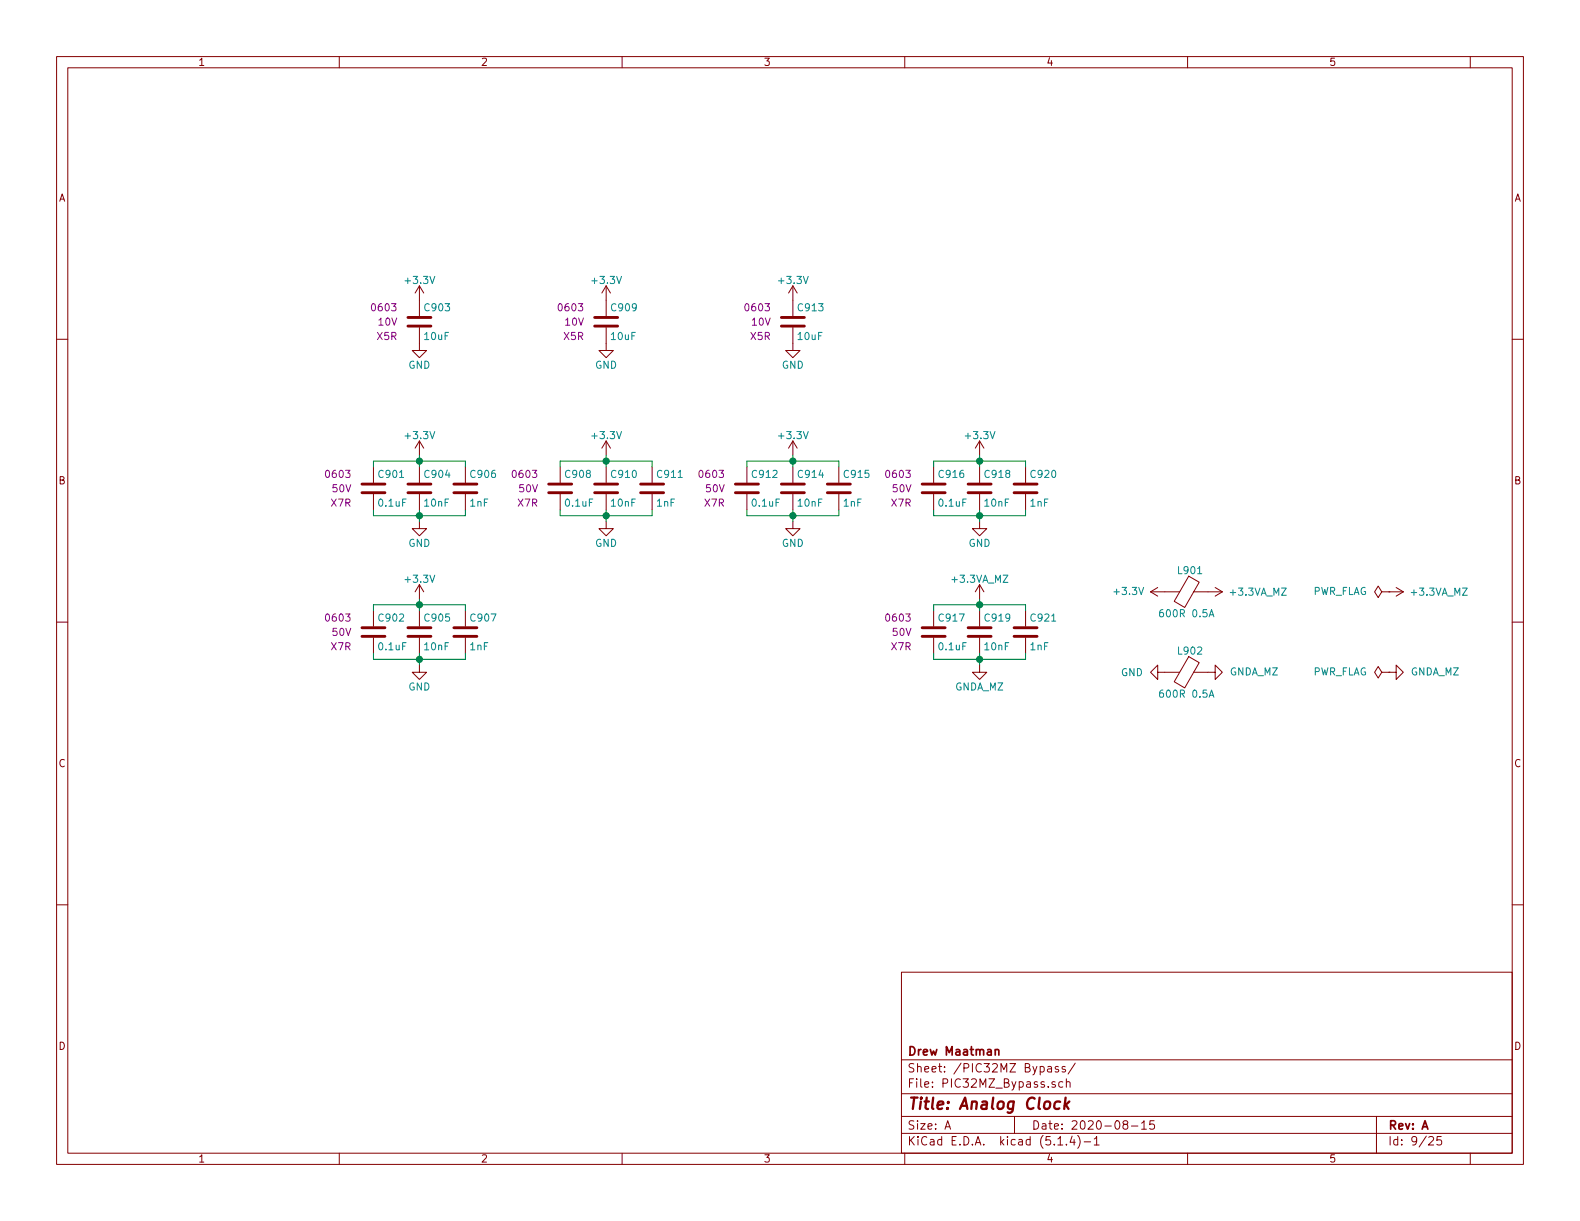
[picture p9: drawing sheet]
<svg xmlns="http://www.w3.org/2000/svg" width="279mm" height="216mm" viewBox="0 0 279 216" stroke-linecap="round" stroke-linejoin="round" font-family="sans-serif">
<g fill="none" stroke="#840000" stroke-width=".18">
<path d="M10 10h259.4v195.9h-259.4zM12 12h255.4v191.9h-255.4zM60 10v2M110 10v2M160 10v2M210 10v2M260 10v2M10 60h2M74.2 57.9v4.1h1.2l-1.2 1.2-1.3-1.2h1.3M74.2 50.5v5.4M74.2 50.5l-.8 1.3M74.2 50.5l.7 1.3"/>
<path d="M107.2 57.9v4.1h1.3l-1.3 1.2-1.3-1.2h1.3M107.2 50.5v5.4M107.2 50.5l-.8 1.3M107.2 50.5l.7 1.3M140.2 57.9v4.1h1.3l-1.3 1.2-1.3-1.2h1.3M140.2 50.5v5.4M140.2 50.5l-.8 1.3M140.2 50.5l.8 1.3M267.4 60h2M74.2 78v2.5M74.2 78l-.8 1.2M74.2 78l.7 1.2"/>
<path d="M107.2 78v2.5M107.2 78l-.8 1.2M107.2 78l.7 1.2M140.2 78v2.5M140.2 78l-.8 1.2M140.2 78l.8 1.2M173.2 78v2.5M173.2 78l-.7 1.2M173.2 78l.8 1.2M66 82.6v2.7M66 87.4v2.8M74.2 92.2v1.3h1.2l-1.2 1.2-1.3-1.2h1.3"/>
<path d="M74.2 82.6v2.7M74.2 87.4v2.8M82.3 82.6v2.7M82.3 87.4v2.8M99.1 82.6v2.7M99.1 87.4v2.8M107.2 92.2v1.3h1.3l-1.3 1.2-1.3-1.2h1.3M107.2 82.6v2.7M107.2 87.4v2.8M115.3 82.6v2.7M115.3 87.4v2.8M132.1 82.6v2.7"/>
<path d="M132.1 87.4v2.8M140.2 92.2v1.3h1.3l-1.3 1.2-1.3-1.2h1.3M140.2 82.6v2.7M140.2 87.4v2.8M148.3 82.6v2.7M148.3 87.4v2.8M165.1 82.6v2.7M165.1 87.4v2.8M173.2 92.2v1.3h1.3l-1.3 1.2-1.2-1.2h1.2M173.2 82.6v2.7M173.2 87.4v2.8M181.4 82.6v2.7"/>
<path d="M181.4 87.4v2.8M10 110h2M66 108v2.7M66 112.8v2.8M74.2 117.6v1.3h1.2l-1.2 1.2-1.3-1.2h1.3M74.2 103.4v2.5M74.2 108v2.7M74.2 112.8v2.8M74.2 103.4l-.8 1.2M74.2 103.4l.7 1.2M82.3 108v2.7M82.3 112.8v2.8"/>
<path d="M165.1 108v2.7M165.1 112.8v2.8M173.2 117.6v1.3h1.3l-1.3 1.2-1.2-1.2h1.2M173.2 103.4v2.5M173.2 108v2.7M173.2 112.8v2.8M173.2 103.4l-.7 1.2M173.2 103.4l.8 1.2M181.4 108v2.7M181.4 112.8v2.8M203.5 104.6h5.1M203.5 104.6l1.2 .8"/>
<path d="M204.7 118.9v-1.3l-1.2 1.3 1.2 1.2v-1.2h3.9M204.7 103.9l-1.2 .7M210.2 116.1l1.9 1.1-2.6 4.4-1.9-1.1zM210.2 101.9l1.9 1-2.6 4.5-1.9-1.1zM211.1 118.9h3.8v-1.3l1.3 1.3-1.3 1.2v-1.2M211.1 104.6h5.1M214.9 103.9l1.3 .7M216.2 104.6l-1.3 .8M244.3 118.9l-.6-1-.6 1 .6 1 .6-1h1.3M244.3 104.6l-.6-1-.6 1 .6 1.1 .6-1.1h1.3M245.6 118.9h1.3v-1.3l1.3 1.3-1.3 1.2v-1.2M245.6 118.9h.1"/>
<path d="M245.6 104.6h.1M245.6 104.6h2.6M246.9 103.9l1.3 .7M248.2 104.6l-1.3 .8M267.4 110h2M10 160h2M267.4 160h2M159.4 171.9h108v32h-108zM159.4 197.4h108M159.4 193.4h108M159.4 187.4h108M167.1 199.7l.5-1.5 .5 1.5"/>
<path d="M167.2 199.2h.8M179.4 197.4v3M185.3 188.6h.6l.1 1M186 188.9l-.6 .1-.2 .2 .2 .4 .6-.1M186.6 191.3a.37 .37 0 0 0-.6 .2l.1 .2 .5 .1 .1 .2-.3 .3-.4-.1M187.1 188.6h-.3l-.2 .2 .1 .2 .4 .1v.4h-.5M187.9 191.3h-.4l-.3 .2 .1 .6 .2 .2 .4-.1M188.4 188.6h-.4l-.2 .2 .1 .2 .5 .1v.4h-.6M188.6 191.4v-.1a.37 .37 0 0 1 .6 .2v.8M188.6 190.8v1.5M190.1 188l-1.2 1.9M198.9 198.8l-.3-.3 .1-.2a.48 .48 0 0 1 .6-.1l.1 .3-.1 .3-.6 .1a.48 .48 0 0 0 0 .6l.2 .2 .5-.2v-.4l-.2-.3"/>
<path d="M200.1 199.1h1.1M201.9 198.6l.4-.4v1.5M201.9 199.7h.8M204.1 198.2h-.7l-.1 .7 .2-.1h.5l.2 .2-.1 .5-.2 .2-.6-.2M243.4 197.4v6.5M60 203.9v2M110 203.9v2M159.4 200.4h108M160 203.9v2M187.1 202.5h.8M188.6 202.3v.2M189.6 200.9l-.4 1.1h.9"/>
<path d="M189.9 201.5v1M190.6 200.8a1.71 1.71 0 0 1 0 2.2M191.7 201.9h1.2M193.5 201.4l.4-.4v1.5M193.5 202.5h.9M210 203.9v2M252.7 201.1l.2-.1h.3l.3 .4-.9 1.1h.9M254.9 201h-.7l-.1 .7 .2-.2 .5 .1 .1 .2v.5l-.2 .2-.6-.2M260 203.9v2"/>
</g>
<path d="M187.5 194.8a.68 .68 0 0 0-1 .3l-.1 .6 .2 .3 .1 .1 .6-.1M188.4 194.1l-.2 2M188.5 195.3l.5 .8M189.1 194.8l-.8 .7" fill="none" stroke="#840000" stroke-width=".41"/>
<path d="M176 185.7l.2-.1h.4v1M176 185.6v1" fill="none" stroke="#840000" stroke-width=".3"/>
<g fill="none" stroke="#840000" stroke-width=".51">
<path d="M72.1 57.7h4.1M72.1 56.1h4.1M105.2 57.7h4M105.2 56.1h4M138.2 57.7h4M138.2 56.1h4M64 87.1h4.1M64 85.6h4.1M72.1 87.1h4.1M72.1 85.6h4.1M80.3 87.1h4M80.3 85.6h4"/>
<path d="M97 87.1h4.1M97 85.6h4.1M105.2 87.1h4M105.2 85.6h4M113.3 87.1h4M113.3 85.6h4M130 87.1h4.1M130 85.6h4.1M138.2 87.1h4M138.2 85.6h4M146.3 87.1h4.1M146.3 85.6h4.1"/>
<path d="M163.1 87.1h4M163.1 85.6h4M171.2 87.1h4.1M171.2 85.6h4.1M179.3 87.1h4.1M179.3 85.6h4.1M64 112.5h4.1M64 111h4.1M72.1 112.5h4.1M72.1 111h4.1M80.3 112.5h4M80.3 111h4"/>
<path d="M163.1 112.5h4M163.1 111h4M171.2 112.5h4.1M171.2 111h4.1M179.3 112.5h4.1M179.3 111h4.1"/>
</g>
<path d="M213.8 109.1l.4-1.3 .5 1.3M213.8 123.3l.4-1.3 .5 1.3" fill="none" stroke="#008484" stroke-width=".18"/>
<g fill="none" stroke="#008400" stroke-width=".18">
<path d="M66 82.6v-1.1h16.3v1.1M66 90.2v1h16.3v-1M74.2 80.5v2.1M74.2 90.2v2M99.1 82.6v-1.1h16.2v1.1M99.1 90.2v1h16.2v-1M107.2 80.5v2.1M107.2 90.2v2M132.1 82.6v-1.1h16.2v1.1M132.1 90.2v1h16.2v-1M140.2 80.5v2.1M140.2 90.2v2"/>
<path d="M165.1 82.6v-1.1h16.3v1.1M165.1 90.2v1h16.3v-1M173.2 80.5v2.1M173.2 90.2v2M66 108v-1.1h16.3v1.1M66 115.6v1h16.3v-1M74.2 105.9v2.1M74.2 115.6v2M165.1 108v-1.1h16.3v1.1M165.1 115.6v1h16.3v-1M173.2 105.9v2.1M173.2 115.6v2"/>
</g>
<g fill="#008400" stroke="#008400" stroke-width=".25">
<circle cx="107.2" cy="91.2" r=".51"/>
<circle cx="173.2" cy="81.5" r=".51"/>
<circle cx="74.2" cy="106.9" r=".51"/>
<circle cx="74.2" cy="91.2" r=".51"/>
<circle cx="107.2" cy="81.5" r=".51"/>
<circle cx="140.2" cy="91.2" r=".51"/>
<circle cx="173.2" cy="106.9" r=".51"/>
<circle cx="173.2" cy="116.6" r=".51"/>
<circle cx="74.2" cy="81.5" r=".51"/>
<circle cx="173.2" cy="91.2" r=".51"/>
<circle cx="74.2" cy="116.6" r=".51"/>
<circle cx="140.2" cy="81.5" r=".51"/>
</g>
<text font-size="2.8" fill="#840000" x="160.4" y="196.2">Title: Analog Clock</text>
<g font-size="2.1" fill="#840000">
<text x="160.4" y="189.6">Sheet: /PIC32MZ Bypass/</text>
<text x="160.4" y="186.6">Drew Maatman</text>
<text x="160.4" y="192.3">File: PIC32MZ_Bypass.sch</text>
<text x="160.4" y="202.5">KiCad E.D.A. kicad (5.1.4)-1</text>
<text x="160.4" y="199.7">Size: A</text>
<text x="182.4" y="199.7">Date: 2020-08-15</text>
<text x="245.4" y="199.7">Rev: A</text>
<text x="245.4" y="202.5">Id: 9/25</text>
</g>
<g font-size="1.8" fill="#840000">
<text x="35" y="11.6">1</text>
<text x="85" y="11.6">2</text>
<text x="135" y="11.6">3</text>
<text x="185" y="11.6">4</text>
<text x="235" y="11.6">5</text>
<text x="10.4" y="35.6">A</text>
<text x="267.8" y="35.6">A</text>
<text x="10.4" y="85.6">B</text>
<text x="267.8" y="85.6">B</text>
<text x="10.4" y="135.6">C</text>
<text x="267.8" y="135.6">C</text>
<text x="10.4" y="185.6">D</text>
<text x="267.8" y="185.6">D</text>
<text x="35" y="205.5">1</text>
<text x="85" y="205.5">2</text>
<text x="135" y="205.5">3</text>
<text x="185" y="205.5">4</text>
<text x="235" y="205.5">5</text>
</g>
<g font-size="1.8" fill="#008484">
<text x="71.8" y="50.2">+3.3V</text>
<text x="104.9" y="50.2">+3.3V</text>
<text x="137.9" y="50.2">+3.3V</text>
<text x="75.2" y="55">C903</text>
<text x="108.2" y="55">C909</text>
<text x="141.2" y="55">C913</text>
<text x="72.2" y="65.2">GND</text>
<text x="75.1" y="60.1">10uF</text>
<text x="105.2" y="65.2">GND</text>
<text x="108.2" y="60.1">10uF</text>
<text x="138.3" y="65.2">GND</text>
<text x="141.2" y="60.1">10uF</text>
<text x="71.8" y="77.6">+3.3V</text>
<text x="104.9" y="77.6">+3.3V</text>
<text x="137.9" y="77.6">+3.3V</text>
<text x="170.9" y="77.6">+3.3V</text>
<text x="67.1" y="89.6">0.1uF</text>
<text x="67.1" y="84.5">C901</text>
<text x="75.1" y="89.6">10nF</text>
<text x="75.2" y="84.5">C904</text>
<text x="83.2" y="89.6">1nF</text>
<text x="83.3" y="84.5">C906</text>
<text x="100.1" y="89.6">0.1uF</text>
<text x="100.1" y="84.5">C908</text>
<text x="108.2" y="89.6">10nF</text>
<text x="108.2" y="84.5">C910</text>
<text x="116.2" y="89.6">1nF</text>
<text x="116.4" y="84.5">C911</text>
<text x="133.1" y="89.6">0.1uF</text>
<text x="133.1" y="84.5">C912</text>
<text x="141.2" y="89.6">10nF</text>
<text x="141.2" y="84.5">C914</text>
<text x="149.2" y="89.6">1nF</text>
<text x="149.4" y="84.5">C915</text>
<text x="166.1" y="89.6">0.1uF</text>
<text x="166.1" y="84.5">C916</text>
<text x="174.2" y="89.6">10nF</text>
<text x="174.3" y="84.5">C918</text>
<text x="182.2" y="89.6">1nF</text>
<text x="182.4" y="84.5">C920</text>
<text x="72.2" y="96.7">GND</text>
<text x="105.2" y="96.7">GND</text>
<text x="138.3" y="96.7">GND</text>
<text x="171.3" y="96.7">GND</text>
<text x="208.4" y="101.5">L901</text>
<text x="71.8" y="103">+3.3V</text>
<text x="168.5" y="103">+3.3VA_MZ</text>
<text x="197.2" y="105.2">+3.3V</text>
<text x="217.7" y="105.3">+3.3VA_MZ</text>
<text x="232.1" y="105.2">PWR_FLAG</text>
<text x="249.7" y="105.3">+3.3VA_MZ</text>
<text x="67.1" y="109.9">C902</text>
<text x="75.2" y="109.9">C905</text>
<text x="83.3" y="109.9">C907</text>
<text x="166.1" y="109.9">C917</text>
<text x="174.3" y="109.9">C919</text>
<text x="182.4" y="109.9">C921</text>
<text x="205.6" y="109.1">600R 0.5A</text>
<text x="67.1" y="115">0.1uF</text>
<text x="75.1" y="115">10nF</text>
<text x="83.2" y="115">1nF</text>
<text x="166.1" y="115">0.1uF</text>
<text x="174.2" y="115">10nF</text>
<text x="182.2" y="115">1nF</text>
<text x="198.2" y="119.6">GND</text>
<text x="208.4" y="115.7">L902</text>
<text x="217.4" y="119.4">GNDA_MZ</text>
<text x="232.1" y="119.4">PWR_FLAG</text>
<text x="249.4" y="119.4">GNDA_MZ</text>
<text x="72.2" y="122.1">GND</text>
<text x="168.9" y="122.1">GNDA_MZ</text>
<text x="205.6" y="123.4">600R 0.5A</text>
</g>
<g font-size="1.8" fill="#840084">
<text x="65.9" y="55">0603</text>
<text x="67" y="57.6">10V</text>
<text x="98.9" y="55">0603</text>
<text x="100" y="57.6">10V</text>
<text x="132" y="55">0603</text>
<text x="133" y="57.6">10V</text>
<text x="66.7" y="60.1">X5R</text>
<text x="99.7" y="60.1">X5R</text>
<text x="132.8" y="60.1">X5R</text>
<text x="57.8" y="84.5">0603</text>
<text x="58.6" y="89.6">X7R</text>
<text x="58.8" y="87">50V</text>
<text x="90.8" y="84.5">0603</text>
<text x="91.6" y="89.6">X7R</text>
<text x="91.8" y="87">50V</text>
<text x="123.8" y="84.5">0603</text>
<text x="124.6" y="89.6">X7R</text>
<text x="124.9" y="87">50V</text>
<text x="156.8" y="84.5">0603</text>
<text x="157.7" y="89.6">X7R</text>
<text x="157.9" y="87">50V</text>
<text x="57.8" y="109.9">0603</text>
<text x="58.8" y="112.4">50V</text>
<text x="156.8" y="109.9">0603</text>
<text x="157.9" y="112.4">50V</text>
<text x="58.6" y="115">X7R</text>
<text x="157.7" y="115">X7R</text>
</g>
</svg>
